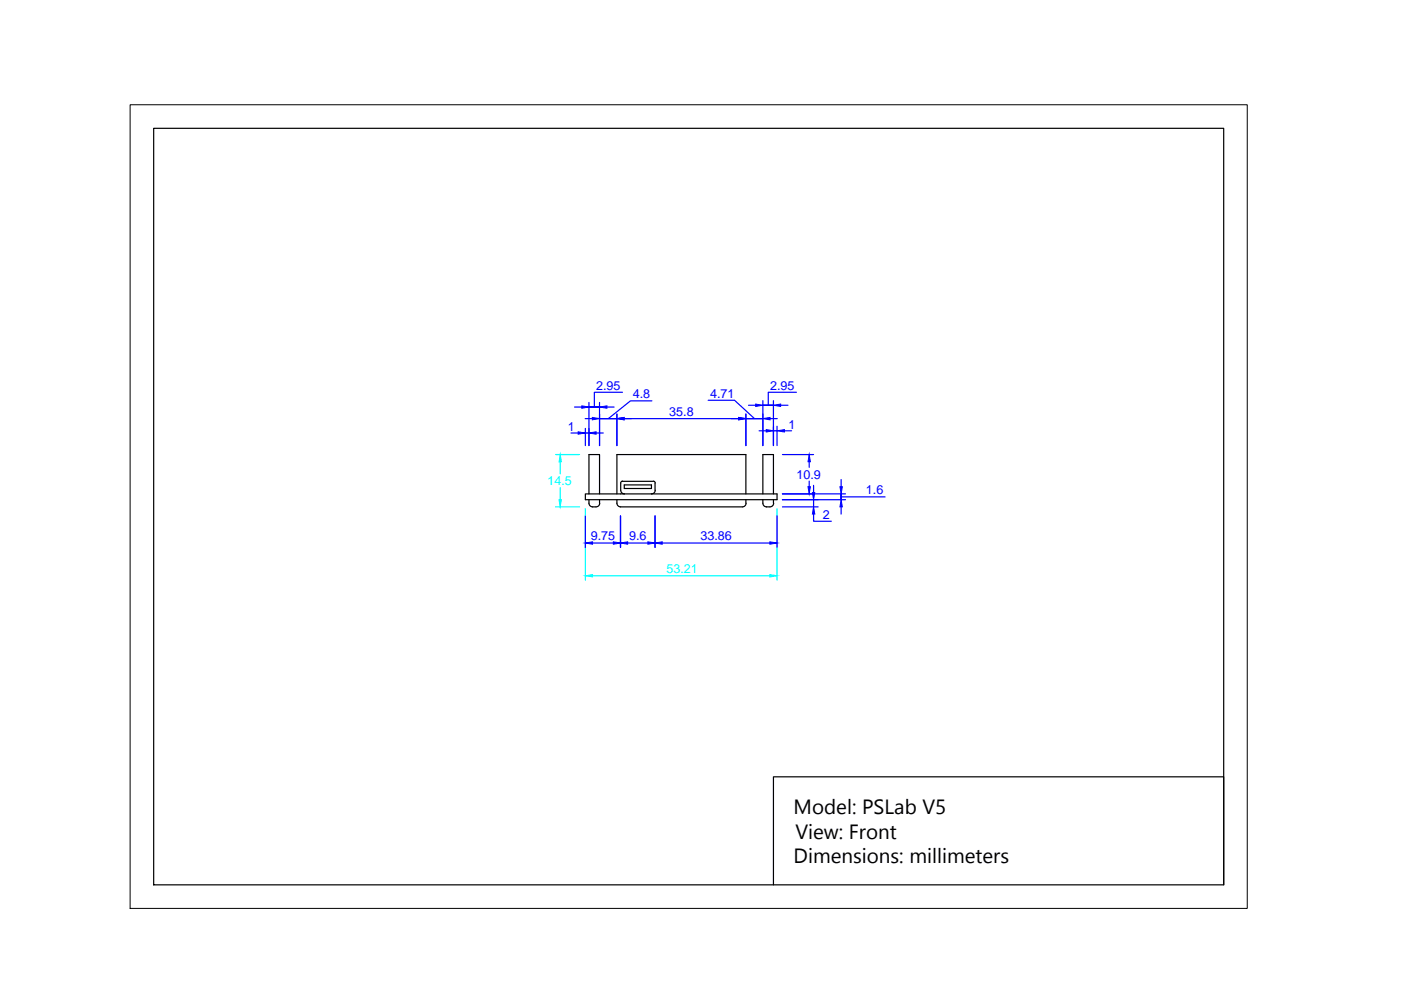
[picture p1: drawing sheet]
<svg xmlns="http://www.w3.org/2000/svg" width="297mm" height="210mm" viewBox="0 0 297 210" stroke-linecap="round" stroke-linejoin="round" font-family="sans-serif">
<!-- layer: 0 -->
<g fill="none" stroke="#000" stroke-width=".25">
<path d="M32.6 27.2h226.8v160.4h-226.8zM124.1 104.7h40.6v1.2h-40.6zM124.9 104.7v-8.3h2.2v8.3M124.9 105.9v.8a.78 .78 0 0 0 .8 .8M127.1 105.9v.8M127.2 106.7a.78 .78 0 0 1-.8 .8h-.8M130.8 105.9v.8a.78 .78 0 0 0 .8 .8h25.8M130.8 104.7v-8.3h27.3v8.3M131.6 102.4v1.5a.78 .78 0 0 0 .8 .8M132.4 102.8h5.7v.8h-5.7zM138.9 102.4v1.6M138.9 103.9a.78 .78 0 0 1-.8 .8"/>
<path d="M138.9 102.4l-.2-.3-6.7-.1-.4 .4M158.1 105.9l.1 .8a.78 .78 0 0 1-.8 .8M161.7 105.9v.8a.78 .78 0 0 0 .8 .8h.7M161.7 104.7v-8.3h2.3v8.3M164 105.9v.8M164 106.7a.78 .78 0 0 1-.8 .8M164 187.6v-22.9h95.4v22.9"/>
</g>
<path d="M117.8 96.4h5.1M118.8 97.9v2.6M117.8 107.5h5.1M118.8 103.4v2.5M124.1 107.9v15.1M164.7 107.9v15.1M125.6 122.1h37.6" fill="none" stroke="#0ff" stroke-width=".25"/>
<g fill="#0ff" stroke="#0ff" stroke-width=".21">
<path d="M118.8 96.4l.2 1.5h-.5z"/>
<path d="M118.5 105.9h.5l-.2 1.6z"/>
<path d="M124.1 122.1l1.5-.3v.5z"/>
<path d="M163.2 121.8l1.5 .3-1.5 .2z"/>
</g>
<g fill="none" stroke="#00f" stroke-width=".25">
<path d="M121.1 91.8h1.5M121.8 86.3h1.5M124.1 88.8h1.5M124.1 90.8v3.7M124.1 91.8h.8M124.9 85.3v9.2M126.4 91.8h1.5M127.1 86.3h-2.2h2.2M127.1 85.3v9.2M128.7 86.3h1.5M130.8 88.8h-3.7h3.7M130.8 87.8v6.7"/>
<path d="M132 83.2h-6v3.1M132.3 88.8h24.3M138.2 85h-4.5l-4.7 3.8M150.1 84.9h5.6l4.3 3.9M158.1 88.8h3.6h-3.6M158.1 87.8v6.7M158.7 85.9h1.5M160.9 91.3h1.6M161.7 85.9h2.3h-2.3M161.7 84.9v9.6M163.3 88.8h1.5M164 84.9v9.6"/>
<path d="M164 91.3h.7M164.7 90.4v4.1M165.5 85.9h1.6M165.9 96.4h6.6M166.3 91.3h1.5M168.9 83.2h-6v2.7M171.6 97.9v1.2M124.1 109.4v6.7M125.6 115.1h4.4M131.6 109.4v6.7M133.1 115.1h4.3M138.9 109.4v6.7"/>
<path d="M140.4 115.1h22.8M164.7 109.4v6.7M165.9 104.7h13.4M165.9 105.9h13.4M165.9 107.5h7.6M171.6 102v1.2M172.5 109v1.5h3.8M172.5 102.9v1.5M172.5 105.9v1.6M178.3 105.4h9.3M178.3 104.7v1.2v-1.2M178.3 101.7v1.5"/>
<path d="M178.3 107.5v1.5"/>
</g>
<g fill="#00f" stroke="#00f" stroke-width=".21">
<path d="M130.8 88.8l1.5-.3v.5z"/>
<path d="M156.6 88.5l1.5 .3-1.5 .2z"/>
<path d="M161.7 88.8l1.6-.3v.5z"/>
<path d="M160.2 85.7l1.5 .2-1.5 .3z"/>
<path d="M164 85.9l1.5-.2v.5z"/>
<path d="M162.5 91.1l1.5 .2-1.5 .3z"/>
<path d="M164.7 91.3l1.6-.2v.5z"/>
<path d="M125.6 88.5l1.5 .3-1.5 .2z"/>
<path d="M127.1 86.3l1.6-.3v.6z"/>
<path d="M123.3 86l1.6 .3-1.6 .3z"/>
<path d="M124.9 91.8l1.5-.2v.5z"/>
<path d="M122.6 91.6l1.5 .2-1.5 .3z"/>
<path d="M124.1 115.1l1.5-.2v.5z"/>
<path d="M130 114.9l1.6 .2-1.6 .3z"/>
<path d="M131.6 115.1l1.5-.2v.5z"/>
<path d="M137.4 114.9l1.5 .2-1.5 .3z"/>
<path d="M138.9 115.1l1.5-.2v.5z"/>
<path d="M163.2 114.9l1.5 .2-1.5 .3z"/>
<path d="M171.6 96.4l.2 1.5h-.5z"/>
<path d="M171.3 103.2h.5l-.2 1.5z"/>
<path d="M178.1 103.2h.5l-.3 1.5z"/>
<path d="M178.3 105.9l.3 1.6h-.5z"/>
<path d="M172.2 104.4h.5l-.2 1.5z"/>
<path d="M172.5 107.5l.2 1.5h-.5z"/>
</g>
<path d="M27.6 22.2h236.8v170.4h-236.8z" fill="none" stroke="#000" stroke-width=".21"/>
<g font-size="4.4">
<text x="168.3" y="172.6">Model: PSLab V5</text>
<text x="168.6" y="177.8">View: Front</text>
<text x="168.3" y="183.1">Dimensions: millimeters</text>
</g>
<g font-size="2.7" fill="#00f">
<text x="126.4" y="82.7">2.95</text>
<text x="163.3" y="82.7">2.95</text>
<text x="134.1" y="84.5">4.8</text>
<text x="141.9" y="88.3">35.8</text>
<text x="150.6" y="84.4">4.71</text>
<text x="120.4" y="91.3">1</text>
<text x="167.2" y="90.9">1</text>
<text x="168.9" y="101.5">10.9</text>
<text x="183.6" y="104.8">1.6</text>
<text x="174.4" y="110.1">2</text>
<text x="125.3" y="114.6">9.75</text>
<text x="133.4" y="114.6">9.6</text>
<text x="148.5" y="114.6">33.86</text>
</g>
<g font-size="2.7" fill="#0ff">
<text x="116.1" y="102.9">14.5</text>
<text x="141.3" y="121.6">53.21</text>
</g>
</svg>
